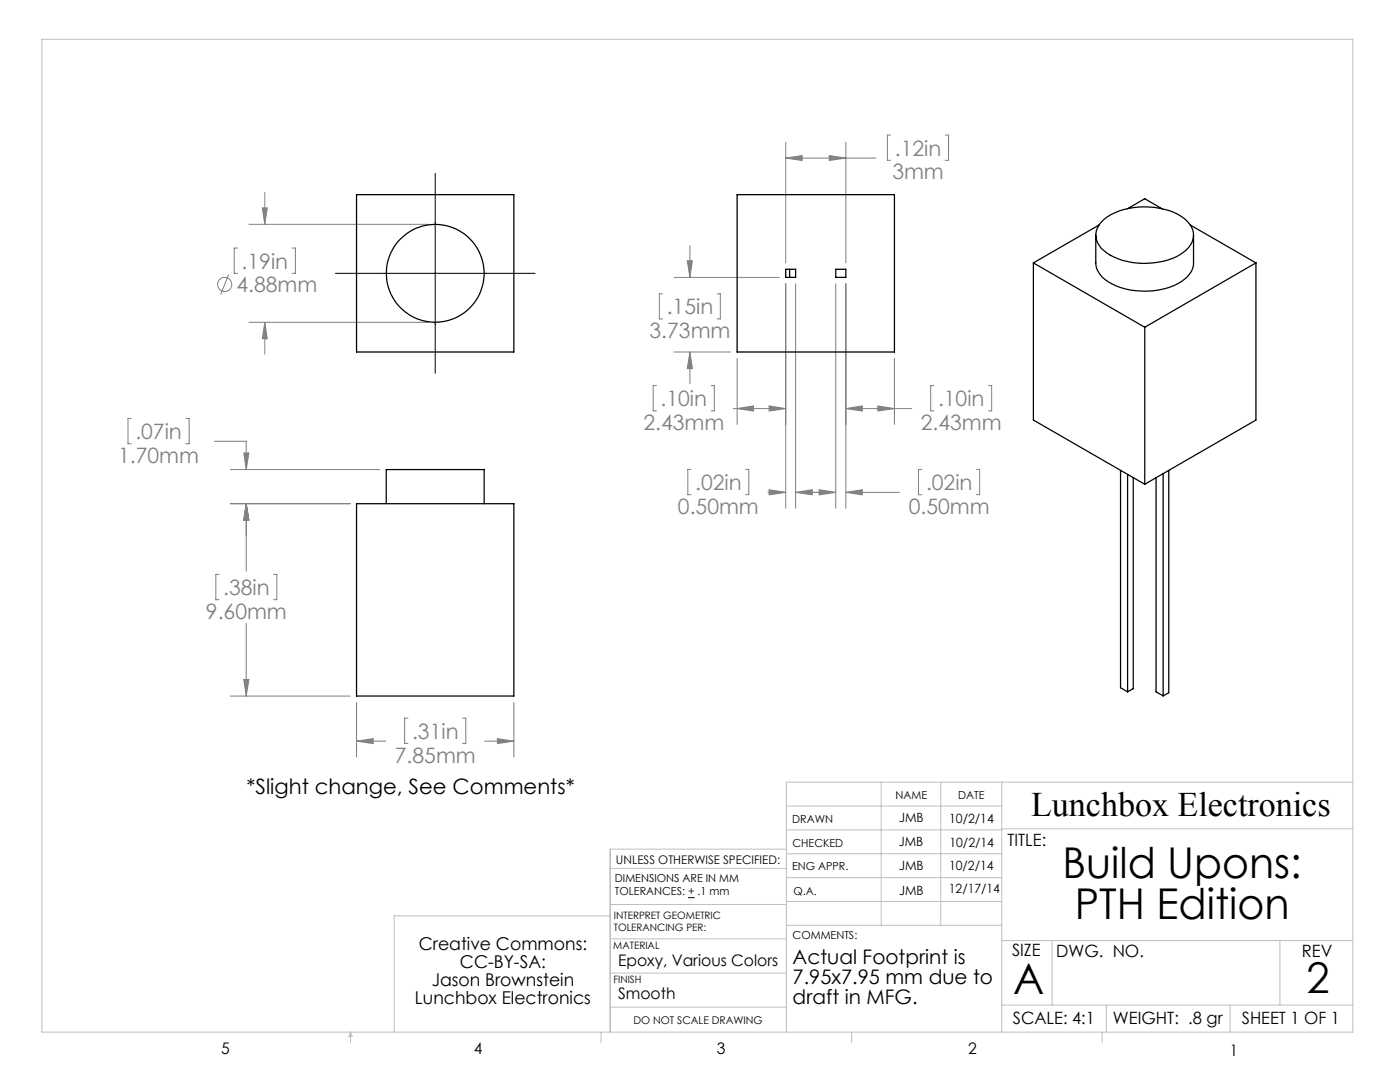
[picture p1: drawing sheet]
<svg xmlns="http://www.w3.org/2000/svg" width="279mm" height="216mm" viewBox="0 0 279 216" stroke-linecap="round" stroke-linejoin="round" font-family="sans-serif">
<g fill="none" stroke="#808080" stroke-width=".2">
<path d="M52.8 38.4v6.4M156.8 28.4v24.1M156.8 31.5h18M156.8 31.5l3.3-.5v1zM165.5 31l3.3 .5-3.3 .5zM168.8 28.4v24.1M177.7 27h-.6v5h.6M188.6 27h.7v5h-.7M45.6 54.8l-1.6 4M47.4 49.5h-.7v5h.7M49.7 44.8h35.9M52.4 41.5h.9l-.5 3.3z"/>
<path d="M58.3 49.5h.6v5h-.6M132.2 58.6h-.6v5h.6M134.5 55.4h21M137.2 52h1l-.5 3.4zM137.7 49v6.4M143.1 58.6h.7v5h-.7M156.8 56.6v44.8M158.8 56.6v44.8M166.8 56.6v44.8M168.8 56.6v44.8M49.7 64.3h35.9M52.8 64.3v6.4"/>
<path d="M52.8 64.3l.5 3.3h-.9zM131 76.9h-.6v5.1h.6M134.5 70.2h11.3M137.7 70.2v6.4M137.7 70.2l.5 3.4h-1zM141.9 76.9h.7v5.1h-.7M147.1 71.5v13.2M178.5 71.5v13.2M186.4 76.9h-.7v5.1h.7M197.3 76.9h.6v5.1h-.6M26.2 83.5h-.7v5h.7M37.1 83.5h.6v5h-.6"/>
<path d="M42.8 88.1h6.3v5.6M46 93.7h29.8M48.6 90.4h1.1l-.6 3.3zM137.9 93.7h-.6v5h.6M146.3 81.5h10.5M147.1 81.5l3.3-.5v1zM148.8 93.7h.6v5h-.6M153.2 98.2h3.6M153.5 81l3.3 .5-3.3 .5zM153.5 97.7l3.3 .5-3.3 .5zM158.8 98.2l3.3-.5v1zM158.8 98.2h8"/>
<path d="M163.5 97.7l3.3 .5-3.3 .5zM168.8 81.5h13.1M168.8 98.2h10.7M168.8 81.5l3.3-.5v1zM168.8 98.2l3.3-.5v1zM175.2 81l3.3 .5-3.3 .5zM184 93.7h-.7v5h.7M194.9 93.7h.6v5h-.6M43.7 114.6h-.6v5.1h.6M46 100.5h23.9M49.1 100.5v13.5M49.1 100.5l.6 3.3h-1.1z"/>
<path d="M54.6 114.6h.6v5.1h-.6M46 138.9h23.9M48.6 135.6h1.1l-.6 3.3zM49.1 124.4v14.5M71.2 140.2v10.9M71.2 147.9h5.8M71.2 147.9l3.3-.5v1zM81.4 143.3h-.6v5h.6M92.3 143.3h.7v5h-.7M96.7 147.9h5.9M99.3 147.4l3.3 .5-3.3 .5zM102.6 140.2v10.9"/>
<circle cx="44.8" cy="56.8" r="1.42"/>
</g>
<path d="M86.9 34.6v39.9M66.9 54.5h39.9M137.3 179.1h1.3" fill="none" stroke="#000" stroke-width=".2"/>
<g fill="none" stroke="#c0c0c0" stroke-width=".2">
<path d="M8.4 7.8h261.6v198.2h-261.6zM175.9 156.1v28.5M187.7 156.1v28.5M199.9 156.1v49.9M270 156.1h-113v49.9M121.8 173.3h35.2M157 169.4h-35.2v36.6M157 170.4h42.9M157 165.6h42.9M157 160.8h42.9M157 175.1h42.9M157 179.9h42.9"/>
<path d="M199.9 165.4h70.1M121.8 194.2h35.2M121.8 182.7h-43.1v23.3M121.8 187.3h35.2M121.8 180.5h35.2M157 184.6h42.9M199.9 187.7h70.1M210 187.7v12.9M255.4 187.7v12.9M70 206v2.1M70 206l.3 .8h-.7zM119.9 206v2.1"/>
<path d="M121.8 201h35.2M170 206v2.1M199.9 200.6h70.1M220 206v2.1M220.8 200.6v5.4M245.5 200.6v5.4"/>
</g>
<path d="M52.4 41.5h.9l-.5 3.3zM52.8 64.3l.5 3.3h-.9zM49.1 100.5l.6 3.3h-1.1zM48.6 135.6h1.1l-.6 3.3zM48.6 90.4h1.1l-.6 3.3zM49.1 100.5l.6 3.3h-1.1zM71.2 147.9l3.3-.5v1zM99.3 147.4l3.3 .5-3.3 .5zM168.8 81.5l3.3-.5v1zM175.2 81l3.3 .5-3.3 .5zM153.5 81l3.3 .5-3.3 .5zM147.1 81.5l3.3-.5v1zM137.2 52h1l-.5 3.4zM137.7 70.2l.5 3.4h-1zM156.8 31.5l3.3-.5v1zM165.5 31l3.3 .5-3.3 .5zM158.8 98.2l3.3-.5v1zM153.5 97.7l3.3 .5-3.3 .5zM163.5 97.7l3.3 .5-3.3 .5zM168.8 98.2l3.3-.5v1z" fill="#808080"/>
<g fill="none" stroke="#000" stroke-width=".25">
<path d="M71.2 38.8h31.4v31.4h-31.4zM147.1 38.8h31.4v31.4h-31.4zM156.8 53.7h2v1.7h-2zM157.6 53.7v1.7M166.8 53.7h2v1.7h-2zM206.2 52.5l22.3 12.8M206.2 52.5v31.3l22.3 12.8M218.7 46.9v5.6a5.1 5.1 0 0 0 3.2 4.2 15.1 15.1 0 0 0 14-.6 4.7 4.7 0 0 0 2.3-3.6v-5.6M219.3 44.9l-13.1 7.6M219.9 44.2a13 13 0 0 1 10.5-2.8 10.4 10.4 0 0 1 7 3.3 3.8 3.8 0 0 1-1.2 5.6 14.9 14.9 0 0 1-12.2 1.7 7.7 7.7 0 0 1-5-3.7 3.6 3.6 0 0 1 .9-4.1zM225 41.7l3.5-2 3.4 2M237.6 44.9l13 7.6"/>
<path d="M250.6 52.5l-22.1 12.8M250.6 52.5v31.3l-22.1 12.8M228.5 65.3v31.3M223.6 93.9v43.3l1.4 .8M225 94.7v43.3M226.2 95.3v42.1l-1.2 .6M230.7 95.3v42.7l1.4 .9M232.1 94.5v44.4M233.3 93.9v44.3l-1.2 .7M71.2 100.5h31.4v38.4h-31.4zM77.1 100.5v-6.8h19.5v6.8"/>
<circle cx="86.9" cy="54.5" r="9.8"/>
</g>
<g font-size="8.5">
<text x="212.1" y="175.2">Build Upons:</text>
<text x="214.5" y="183.3">PTH Edition</text>
<text x="202.2" y="198.3">A</text>
<text x="260.8" y="198.1">2</text>
</g>
<text font-size="6.9" x="205.8" y="162.9">Lunchbox Electronics</text>
<g font-size="4.2" fill="#808080">
<text x="178.1" y="35.8">3mm</text>
<text x="178.6" y="31.1">.12in</text>
<text x="48.2" y="53.6">.19in</text>
<text x="47.2" y="58.3">4.88mm</text>
<text x="133.1" y="62.7">.15in</text>
<text x="129.6" y="67.5">3.73mm</text>
<text x="131.8" y="81">.10in</text>
<text x="187.2" y="81">.10in</text>
<text x="27" y="87.6">.07in</text>
<text x="128.4" y="85.8">2.43mm</text>
<text x="183.8" y="85.8">2.43mm</text>
<text x="23.6" y="92.3">1.70mm</text>
<text x="138.7" y="97.8">.02in</text>
<text x="184.8" y="97.8">.02in</text>
<text x="135.3" y="102.5">0.50mm</text>
<text x="181.4" y="102.5">0.50mm</text>
<text x="44.5" y="118.7">.38in</text>
<text x="41.1" y="123.5">9.60mm</text>
<text x="82.2" y="147.4">.31in</text>
<text x="78.8" y="152.2">7.85mm</text>
</g>
<text font-size="4.2" x="49.2" y="158.4">*Slight change, See Comments*</text>
<g font-size="4">
<text x="158.2" y="192.3">Actual Footprint is</text>
<text x="158.2" y="196.3">7.95x7.95 mm due to</text>
<text x="158.2" y="200.3">draft in MFG.</text>
</g>
<g font-size="3.5">
<text x="83.6" y="189.7">Creative Commons:</text>
<text x="86.2" y="196.7">Jason Brownstein</text>
<text x="91.8" y="193.2">CC-BY-SA:</text>
<text x="82.8" y="200.2">Lunchbox Electronics</text>
</g>
<g font-size="3.4">
<text x="201.1" y="168.8">TITLE:</text>
<text x="202" y="190.8">SIZE</text>
<text x="210.8" y="190.9">DWG. NO.</text>
<text x="259.8" y="191">REV</text>
<text x="202.1" y="204.4">SCALE: 4:1</text>
<text x="222.1" y="204.4">WEIGHT: .8 gr</text>
<text x="247.8" y="204.4">SHEET 1 OF 1</text>
</g>
<g font-size="3.2">
<text x="123.4" y="192.7">Epoxy, Various Colors</text>
<text x="123.4" y="199.4">Smooth</text>
<text x="44.2" y="210.4">5</text>
<text x="94.6" y="210.3">4</text>
<text x="143.1" y="210.4">3</text>
<text x="193.2" y="210.3">2</text>
<text x="245.4" y="210.6">1</text>
</g>
<g font-size="2.5">
<text x="179.4" y="164.1">JMB</text>
<text x="189.4" y="164.2">10/2/14</text>
<text x="179.4" y="168.8">JMB</text>
<text x="179.4" y="173.6">JMB</text>
<text x="189.4" y="173.5">10/2/14</text>
<text x="189.5" y="169">10/2/14</text>
<text x="179.4" y="178.5">JMB</text>
<text x="189.4" y="178.2">12/17/14</text>
</g>
<text font-size="2.4" x="122.9" y="172.5">UNLESS OTHERWISE SPECIFIED:</text>
<g font-size="2.2">
<text x="178.7" y="159.4">NAME</text>
<text x="191.2" y="159.4">DATE</text>
<text x="158.1" y="164.2">DRAWN</text>
<text x="158.1" y="173.7">ENG APPR.</text>
<text x="158.2" y="169.1">CHECKED</text>
<text x="122.7" y="176">DIMENSIONS ARE IN MM</text>
<text x="122.7" y="178.6">TOLERANCES: + .1 mm</text>
<text x="158.4" y="178.5">Q.A.</text>
<text x="158.2" y="187.4">COMMENTS:</text>
</g>
<text font-size="2.1" x="126.4" y="204.3">DO NOT SCALE DRAWING</text>
<g font-size="2">
<text x="122.5" y="183.3">INTERPRET GEOMETRIC</text>
<text x="122.5" y="185.9">TOLERANCING PER:</text>
<text x="122.4" y="189.4">MATERIAL</text>
<text x="122.4" y="196.2">FINISH</text>
</g>
</svg>
